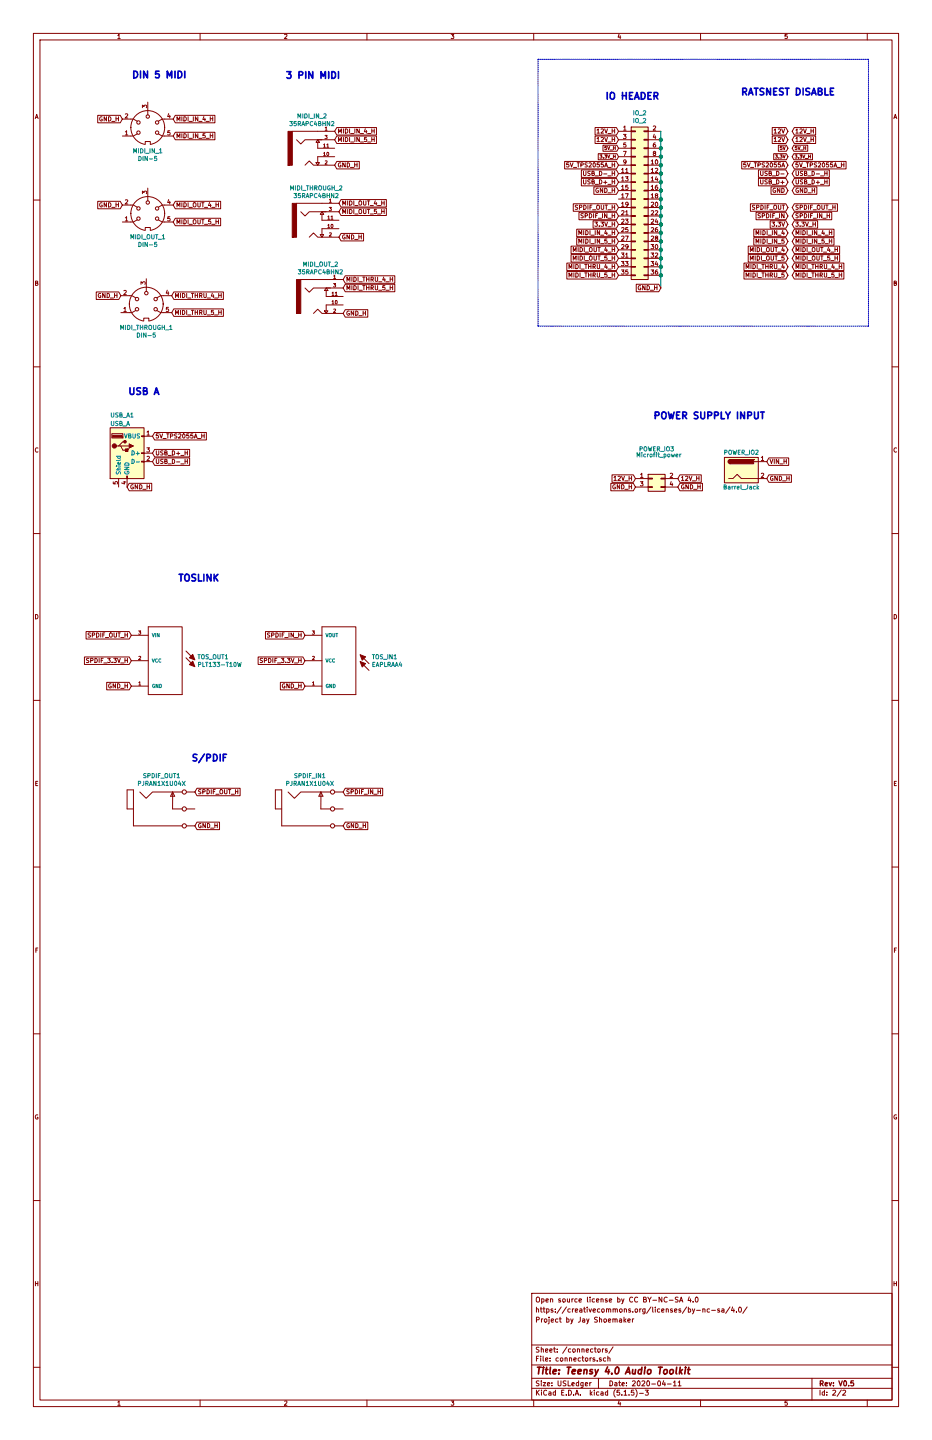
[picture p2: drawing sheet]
EESchema Schematic File Version 4
EELAYER 30 0
EELAYER END
$Descr USLedger 11000 17000 portrait
encoding utf-8
Sheet 2 2
Title "Teensy 4.0 Audio Toolkit"
Date "2020-04-11"
Rev "V0.5"
Comp ""
Comment1 ""
Comment2 "Project by Jay Shoemaker"
Comment3 "https://creativecommons.org/licenses/by-nc-sa/4.0/"
Comment4 "Open source license by CC BY-NC-SA 4.0"
$EndDescr
Text GLabel 2027 3691 2    50   Input ~ 0
MIDI_THRU_5_H
Text GLabel 1427 3491 0    50   Input ~ 0
GND_H
Text GLabel 2027 3491 2    50   Input ~ 0
MIDI_THRU_4_H
Text GLabel 2044 2621 2    50   Input ~ 0
MIDI_OUT_5_H
Text GLabel 1444 2421 0    50   Input ~ 0
GND_H
Text GLabel 2044 2421 2    50   Input ~ 0
MIDI_OUT_4_H
Text GLabel 2044 1406 2    50   Input ~ 0
MIDI_IN_4_H
Text GLabel 2044 1606 2    50   Input ~ 0
MIDI_IN_5_H
$Comp
L Connector:DIN-5 MIDI_OUT_1
U 1 1
P 1744 2521
F 0 "MIDI_OUT_1" H 1744 2246 50  0000 C CNN
F 1 "DIN-5" H 1744 2155 50  0000 C CNN
F 2 "project_fp:SDS-50J_MIDI_JACK" H 1744 2521 50  0001 C CNN
F 3 "http://www.mouser.com/ds/2/18/40_c091_abd_e-75918.pdf" H 1744 2521 50  0001 C CNN
	1    1744 2521
	1    0    0    -1  
$EndComp
$Comp
L Connector:DIN-5 MIDI_THROUGH_1
U 1 1
P 1727 3591
F 0 "MIDI_THROUGH_1" H 1727 3316 50  0000 C CNN
F 1 "DIN-5" H 1727 3225 50  0000 C CNN
F 2 "project_fp:SDS-50J_MIDI_JACK" H 1727 3591 50  0001 C CNN
F 3 "http://www.mouser.com/ds/2/18/40_c091_abd_e-75918.pdf" H 1727 3591 50  0001 C CNN
	1    1727 3591
	1    0    0    -1  
$EndComp
$Comp
L Connector:DIN-5 MIDI_IN_1
U 1 1
P 1744 1506
F 0 "MIDI_IN_1" H 1744 1231 50  0000 C CNN
F 1 "DIN-5" H 1744 1140 50  0000 C CNN
F 2 "project_fp:SDS-50J_MIDI_JACK" H 1744 1506 50  0001 C CNN
F 3 "http://www.mouser.com/ds/2/18/40_c091_abd_e-75918.pdf" H 1744 1506 50  0001 C CNN
	1    1744 1506
	1    0    0    -1  
$EndComp
Text GLabel 1444 1406 0    50   Input ~ 0
GND_H
$Comp
L 35RAPC4BHN2:35RAPC4BHN2 MIDI_THROUGH_?
U 1 1
P 3700 2600
AR Path="/5E9BE27C" Ref="MIDI_THROUGH_?"  Part="1" 
AR Path="/5E9AE31F/5E9BE27C" Ref="MIDI_THROUGH_2"  Part="1" 
F 0 "MIDI_THROUGH_2" H 3732 2981 50  0000 C CNN
F 1 "35RAPC4BHN2" H 3732 2890 50  0000 C CNN
F 2 "project_fp:3.5MM_SWITCHCRAFT_35RAPC4BHN2" H 3700 2600 50  0001 L BNN
F 3 "Switchcraft" H 3700 2600 50  0001 L BNN
F 4 "Manufacturer Recommendation" H 3700 2600 50  0001 L BNN "Field4"
F 5 "Conn 3.5MM Stereo Jack F 5 POS Solder RA Thru-Hole 5 Terminal 1 Port" H 3700 2600 50  0001 L BNN "Field5"
F 6 "None" H 3700 2600 50  0001 L BNN "Field6"
F 7 "35RAPC4BHN2" H 3700 2600 50  0001 L BNN "Field7"
F 8 "1.01 USD" H 3700 2600 50  0001 L BNN "Field8"
F 9 "Good" H 3700 2600 50  0001 L BNN "Field9"
	1    3700 2600
	1    0    0    -1  
$EndComp
$Comp
L 35RAPC4BHN2:35RAPC4BHN2 MIDI_OUT_?
U 1 1
P 3750 3500
AR Path="/5E9BE288" Ref="MIDI_OUT_?"  Part="1" 
AR Path="/5E9AE31F/5E9BE288" Ref="MIDI_OUT_2"  Part="1" 
F 0 "MIDI_OUT_2" H 3782 3881 50  0000 C CNN
F 1 "35RAPC4BHN2" H 3782 3790 50  0000 C CNN
F 2 "project_fp:3.5MM_SWITCHCRAFT_35RAPC4BHN2" H 3750 3500 50  0001 L BNN
F 3 "Switchcraft" H 3750 3500 50  0001 L BNN
F 4 "Manufacturer Recommendation" H 3750 3500 50  0001 L BNN "Field4"
F 5 "Conn 3.5MM Stereo Jack F 5 POS Solder RA Thru-Hole 5 Terminal 1 Port" H 3750 3500 50  0001 L BNN "Field5"
F 6 "None" H 3750 3500 50  0001 L BNN "Field6"
F 7 "35RAPC4BHN2" H 3750 3500 50  0001 L BNN "Field7"
F 8 "1.01 USD" H 3750 3500 50  0001 L BNN "Field8"
F 9 "Good" H 3750 3500 50  0001 L BNN "Field9"
	1    3750 3500
	1    0    0    -1  
$EndComp
Text Notes 4025 944  2    79   ~ 16
3 PIN MIDI
Text Notes 2211 938  2    79   ~ 16
DIN 5 MIDI
Text GLabel 1800 5350 2    50   Input ~ 0
USB_D+_H
Text GLabel 1800 5450 2    50   Input ~ 0
USB_D-_H
Text GLabel 1800 5150 2    50   Input ~ 0
5V_TPS2055A_H
Text GLabel 1500 5750 2    50   Input ~ 0
GND_H
$Comp
L Connector:USB_A J?
U 1 1
P 1500 5350
AR Path="/5EA55A8C" Ref="J?"  Part="1" 
AR Path="/5E9AE31F/5EA55A8C" Ref="USB_A1"  Part="1" 
F 0 "USB_A1" H 1300 5800 50  0000 L CNN
F 1 "USB_A" H 1300 5700 50  0000 L CNN
F 2 "project_fp:TE_292303-4" H 1650 5300 50  0001 C CNN
F 3 " ~" H 1650 5300 50  0001 C CNN
	1    1500 5350
	1    0    0    -1  
$EndComp
Text Notes 1892 4676 2    79   ~ 16
USB A
$Comp
L EAPLRAA4:EAPLRAA4 TOS_IN?
U 1 1
P 4000 7800
AR Path="/5EAC38A2" Ref="TOS_IN?"  Part="1" 
AR Path="/5E9AE31F/5EAC38A2" Ref="TOS_IN1"  Part="1" 
F 0 "TOS_IN1" H 4386 7846 50  0000 L CNN
F 1 "EAPLRAA4" H 4386 7755 50  0000 L CNN
F 2 "project_fp:PLR135-T10_PLT133-T10W" H 3950 8250 50  0001 L BNN
F 3 "" H 4000 7800 50  0001 C CNN
	1    4000 7800
	1    0    0    -1  
$EndComp
$Comp
L PLT133-T10W:PLT133-T10W TOS_O?
U 1 1
P 1950 7800
AR Path="/5EAC38A8" Ref="TOS_O?"  Part="1" 
AR Path="/5E9AE31F/5EAC38A8" Ref="TOS_OUT1"  Part="1" 
F 0 "TOS_OUT1" H 2328 7846 50  0000 L CNN
F 1 "PLT133-T10W" H 2328 7755 50  0000 L CNN
F 2 "project_fp:PLR135-T10_PLT133-T10W" H 1950 7800 50  0001 L BNN
F 3 "" H 1950 7800 50  0001 C CNN
	1    1950 7800
	1    0    0    -1  
$EndComp
Text GLabel 1550 7500 0    50   Input ~ 0
SPDIF_OUT_H
Text GLabel 3600 7500 0    50   Input ~ 0
SPDIF_IN_H
Text GLabel 1550 7800 0    50   Input ~ 0
SPDIF_3.3V_H
Text GLabel 3600 7800 0    50   Input ~ 0
SPDIF_3.3V_H
Text GLabel 3600 8100 0    50   Input ~ 0
GND_H
Text GLabel 1550 8100 0    50   Input ~ 0
GND_H
$Comp
L SPDIF_PJRAN1X1U04X:PJRAN1X1U04X SPDIF_IN?
U 1 1
P 3600 9550
AR Path="/5EAC38B5" Ref="SPDIF_IN?"  Part="1" 
AR Path="/5E9AE31F/5EAC38B5" Ref="SPDIF_IN1"  Part="1" 
F 0 "SPDIF_IN1" H 3657 9942 50  0000 C CNN
F 1 "PJRAN1X1U04X" H 3657 9851 50  0000 C CNN
F 2 "project_fp:SPDIF_PJRAN1X1U01X" H 3600 9550 50  0001 L BNN
F 3 "http://datasheets.diptrace.com/con_rca_jack/pjran1x1u__x_series_cd.pdf" H 3600 9550 50  0001 L BNN
F 4 "Switchcraft" H 3600 9550 50  0001 L BNN "Field4"
	1    3600 9550
	1    0    0    -1  
$EndComp
$Comp
L SPDIF_PJRAN1X1U04X:PJRAN1X1U04X SPDIF_OUT?
U 1 1
P 1850 9550
AR Path="/5EAC38BC" Ref="SPDIF_OUT?"  Part="1" 
AR Path="/5E9AE31F/5EAC38BC" Ref="SPDIF_OUT1"  Part="1" 
F 0 "SPDIF_OUT1" H 1907 9942 50  0000 C CNN
F 1 "PJRAN1X1U04X" H 1907 9851 50  0000 C CNN
F 2 "project_fp:SPDIF_PJRAN1X1U01X" H 1850 9550 50  0001 L BNN
F 3 "http://datasheets.diptrace.com/con_rca_jack/pjran1x1u__x_series_cd.pdf" H 1850 9550 50  0001 L BNN
F 4 "Switchcraft" H 1850 9550 50  0001 L BNN "Field4"
	1    1850 9550
	1    0    0    -1  
$EndComp
Text Notes 2096 6878 0    79   ~ 16
TOSLINK
$Comp
L Connector_Generic:Conn_02x02_Odd_Even POWER?
U 1 1
P 7700 5650
AR Path="/5EADE706" Ref="POWER?"  Part="1" 
AR Path="/5CC25A65/5EADE706" Ref="POWER?"  Part="1" 
AR Path="/5E9AE31F/5EADE706" Ref="POWER_IO3"  Part="1" 
F 0 "POWER_IO3" H 7750 6000 50  0000 C CNN
F 1 "Microfit_power" H 7775 5930 50  0000 C CNN
F 2 "project_fp:Molex_Micro-Fit_3.0_43045-0412_2x02_P3.00mm_Vertical" H 7700 5650 50  0001 C CNN
F 3 "~" H 7700 5650 50  0001 C CNN
	1    7700 5650
	1    0    0    -1  
$EndComp
$Comp
L Connector:Barrel_Jack JP?
U 1 1
P 8750 5550
AR Path="/5EADE712" Ref="JP?"  Part="1" 
AR Path="/5E9AE31F/5EADE712" Ref="POWER_IO2"  Part="1" 
F 0 "POWER_IO2" H 8750 5760 50  0000 C CNN
F 1 "Barrel_Jack" H 8750 5350 50  0000 C CNN
F 2 "project_fp:BarrelJack_CUI_PJ-063AH_Horizontal" H 8800 5510 50  0001 C CNN
F 3 "~" H 8800 5510 50  0001 C CNN
	1    8750 5550
	1    0    0    -1  
$EndComp
Text GLabel 7500 5650 0    50   Input ~ 0
12V_H
Text GLabel 8000 5650 2    50   Input ~ 0
12V_H
Text GLabel 9050 5450 2    50   Input ~ 0
VIN_H
Text Notes 9039 4962 2    79   ~ 16
POWER SUPPLY INPUT
Text Notes 2253 9003 0    79   ~ 16
S/PDIF
Text GLabel 9050 5650 2    50   Input ~ 0
GND_H
Text GLabel 8000 5750 2    50   Input ~ 0
GND_H
Text GLabel 7500 5750 0    50   Input ~ 0
GND_H
Text GLabel 3950 1650 2    50   Input ~ 0
MIDI_IN_5_H
Text GLabel 3950 1550 2    50   Input ~ 0
MIDI_IN_4_H
$Comp
L 35RAPC4BHN2:35RAPC4BHN2 MIDI_IN_?
U 1 1
P 3650 1750
AR Path="/5E9BE270" Ref="MIDI_IN_?"  Part="1" 
AR Path="/5E9AE31F/5E9BE270" Ref="MIDI_IN_2"  Part="1" 
F 0 "MIDI_IN_2" H 3682 2131 50  0000 C CNN
F 1 "35RAPC4BHN2" H 3682 2040 50  0000 C CNN
F 2 "project_fp:3.5MM_SWITCHCRAFT_35RAPC4BHN2" H 3650 1750 50  0001 L BNN
F 3 "Switchcraft" H 3650 1750 50  0001 L BNN
F 4 "Manufacturer Recommendation" H 3650 1750 50  0001 L BNN "Field4"
F 5 "Conn 3.5MM Stereo Jack F 5 POS Solder RA Thru-Hole 5 Terminal 1 Port" H 3650 1750 50  0001 L BNN "Field5"
F 6 "None" H 3650 1750 50  0001 L BNN "Field6"
F 7 "35RAPC4BHN2" H 3650 1750 50  0001 L BNN "Field7"
F 8 "1.01 USD" H 3650 1750 50  0001 L BNN "Field8"
F 9 "Good" H 3650 1750 50  0001 L BNN "Field9"
	1    3650 1750
	1    0    0    -1  
$EndComp
Text GLabel 4000 2500 2    50   Input ~ 0
MIDI_OUT_5_H
Text GLabel 4000 2400 2    50   Input ~ 0
MIDI_OUT_4_H
Text GLabel 4050 3400 2    50   Input ~ 0
MIDI_THRU_5_H
Text GLabel 4050 3300 2    50   Input ~ 0
MIDI_THRU_4_H
Text GLabel 4000 2800 2    50   Input ~ 0
GND_H
Text GLabel 3950 1950 2    50   Input ~ 0
GND_H
Text GLabel 4050 3700 2    50   Input ~ 0
GND_H
Text GLabel 4050 9350 2    50   Input ~ 0
SPDIF_IN_H
Text GLabel 2300 9350 2    50   Input ~ 0
SPDIF_OUT_H
Text GLabel 2300 9750 2    50   Input ~ 0
GND_H
Text GLabel 4050 9750 2    50   Input ~ 0
GND_H
Text Notes 7138 1190 0    79   ~ 16
IO HEADER
Text GLabel 7300 2150 0    50   Input ~ 0
USB_D+_H
Text GLabel 7300 2050 0    50   Input ~ 0
USB_D-_H
Text GLabel 7300 2550 0    50   Input ~ 0
SPDIF_IN_H
Text GLabel 7300 2450 0    50   Input ~ 0
SPDIF_OUT_H
Text GLabel 7300 2650 0    50   Input ~ 0
3.3V_H
Text GLabel 7300 2250 0    50   Input ~ 0
GND_H
Text GLabel 7300 2750 0    50   Input ~ 0
MIDI_IN_4_H
Text GLabel 7300 2850 0    50   Input ~ 0
MIDI_IN_5_H
Text GLabel 7300 2950 0    50   Input ~ 0
MIDI_OUT_4_H
Text GLabel 7300 3050 0    50   Input ~ 0
MIDI_OUT_5_H
Text GLabel 7300 3150 0    50   Input ~ 0
MIDI_THRU_4_H
Text GLabel 7300 3250 0    50   Input ~ 0
MIDI_THRU_5_H
Text GLabel 7300 1550 0    50   Input ~ 0
12V_H
Text GLabel 7300 1750 0    39   Input ~ 0
5V_H
Text GLabel 7300 1850 0    39   Input ~ 0
3.3V_H
Text GLabel 7300 1650 0    50   Input ~ 0
12V_H
Text GLabel 7800 3400 0    50   Input ~ 0
GND_H
$Comp
L Connector_Generic:Conn_02x18_Odd_Even IO_2
U 1 1
P 7500 2350
F 0 "IO_2" H 7550 3367 50  0000 C CNN
F 1 "IO_2" H 7550 3276 50  0000 C CNN
F 2 "project_fp:PinHeader_2x18_P2.54mm_Vertical" H 7500 2350 50  0001 C CNN
F 3 "~" H 7500 2350 50  0001 C CNN
	1    7500 2350
	1    0    0    -1  
$EndComp
Wire Wire Line
	7800 1550 7800 1650
Connection ~ 7800 1650
Wire Wire Line
	7800 1650 7800 1750
Connection ~ 7800 1750
Wire Wire Line
	7800 1750 7800 1850
Connection ~ 7800 1850
Wire Wire Line
	7800 1850 7800 1950
Connection ~ 7800 1950
Wire Wire Line
	7800 1950 7800 2050
Connection ~ 7800 2050
Wire Wire Line
	7800 2050 7800 2150
Connection ~ 7800 2150
Wire Wire Line
	7800 2150 7800 2250
Connection ~ 7800 2250
Wire Wire Line
	7800 2250 7800 2350
Connection ~ 7800 2350
Wire Wire Line
	7800 2350 7800 2450
Connection ~ 7800 2450
Wire Wire Line
	7800 2450 7800 2550
Connection ~ 7800 2550
Wire Wire Line
	7800 2550 7800 2650
Connection ~ 7800 2650
Wire Wire Line
	7800 2650 7800 2750
Connection ~ 7800 2750
Wire Wire Line
	7800 2750 7800 2850
Connection ~ 7800 2850
Wire Wire Line
	7800 2850 7800 2950
Connection ~ 7800 2950
Wire Wire Line
	7800 2950 7800 3050
Connection ~ 7800 3050
Wire Wire Line
	7800 3050 7800 3150
Connection ~ 7800 3150
Wire Wire Line
	7800 3150 7800 3250
Connection ~ 7800 3250
Wire Wire Line
	7800 3250 7800 3400
Text GLabel 7300 1950 0    50   Input ~ 0
5V_TPS2055A_H
Text Notes 8738 1140 0    79   ~ 16
RATSNEST DISABLE
Text GLabel 9350 2150 2    50   Input ~ 0
USB_D+_H
Text GLabel 9350 2050 2    50   Input ~ 0
USB_D-_H
Text GLabel 9350 2550 2    50   Input ~ 0
SPDIF_IN_H
Text GLabel 9350 2450 2    50   Input ~ 0
SPDIF_OUT_H
Text GLabel 9350 2650 2    50   Input ~ 0
3.3V_H
Text GLabel 9350 2250 2    50   Input ~ 0
GND_H
Text GLabel 9350 2750 2    50   Input ~ 0
MIDI_IN_4_H
Text GLabel 9350 2850 2    50   Input ~ 0
MIDI_IN_5_H
Text GLabel 9350 2950 2    50   Input ~ 0
MIDI_OUT_4_H
Text GLabel 9350 3050 2    50   Input ~ 0
MIDI_OUT_5_H
Text GLabel 9350 3150 2    50   Input ~ 0
MIDI_THRU_4_H
Text GLabel 9350 3250 2    50   Input ~ 0
MIDI_THRU_5_H
Text GLabel 9350 1550 2    50   Input ~ 0
12V_H
Text GLabel 9350 1750 2    39   Input ~ 0
5V_H
Text GLabel 9350 1850 2    39   Input ~ 0
3.3V_H
Text GLabel 9350 1650 2    50   Input ~ 0
12V_H
Text GLabel 9350 1950 2    50   Input ~ 0
5V_TPS2055A_H
Text GLabel 9300 3250 0    50   Input ~ 0
MIDI_THRU_5
Text GLabel 9300 3150 0    50   Input ~ 0
MIDI_THRU_4
Text GLabel 9300 3050 0    50   Input ~ 0
MIDI_OUT_5
Text GLabel 9300 2950 0    50   Input ~ 0
MIDI_OUT_4
Text GLabel 9300 2850 0    50   Input ~ 0
MIDI_IN_5
Text GLabel 9300 2750 0    50   Input ~ 0
MIDI_IN_4
Text GLabel 9300 2650 0    50   Input ~ 0
3.3V
Text GLabel 9300 2550 0    50   Input ~ 0
SPDIF_IN
Text GLabel 9300 2450 0    50   Input ~ 0
SPDIF_OUT
Text GLabel 9300 2250 0    50   Input ~ 0
GND
Text GLabel 9300 2150 0    50   Input ~ 0
USB_D+
Text GLabel 9300 2050 0    50   Input ~ 0
USB_D-
Text GLabel 9300 1950 0    50   Input ~ 0
5V_TPS2055A
Text GLabel 9300 1850 0    39   Input ~ 0
3.3V
Text GLabel 9300 1650 0    50   Input ~ 0
12V
Text GLabel 9300 1550 0    50   Input ~ 0
12V
Text GLabel 9300 1750 0    39   Input ~ 0
5V
Wire Notes Line
	10250 700  10250 3850
Wire Notes Line
	10250 3850 6350 3850
Wire Notes Line
	6350 3850 6350 700 
Wire Notes Line
	6350 700  10250 700 
$EndSCHEMATC
